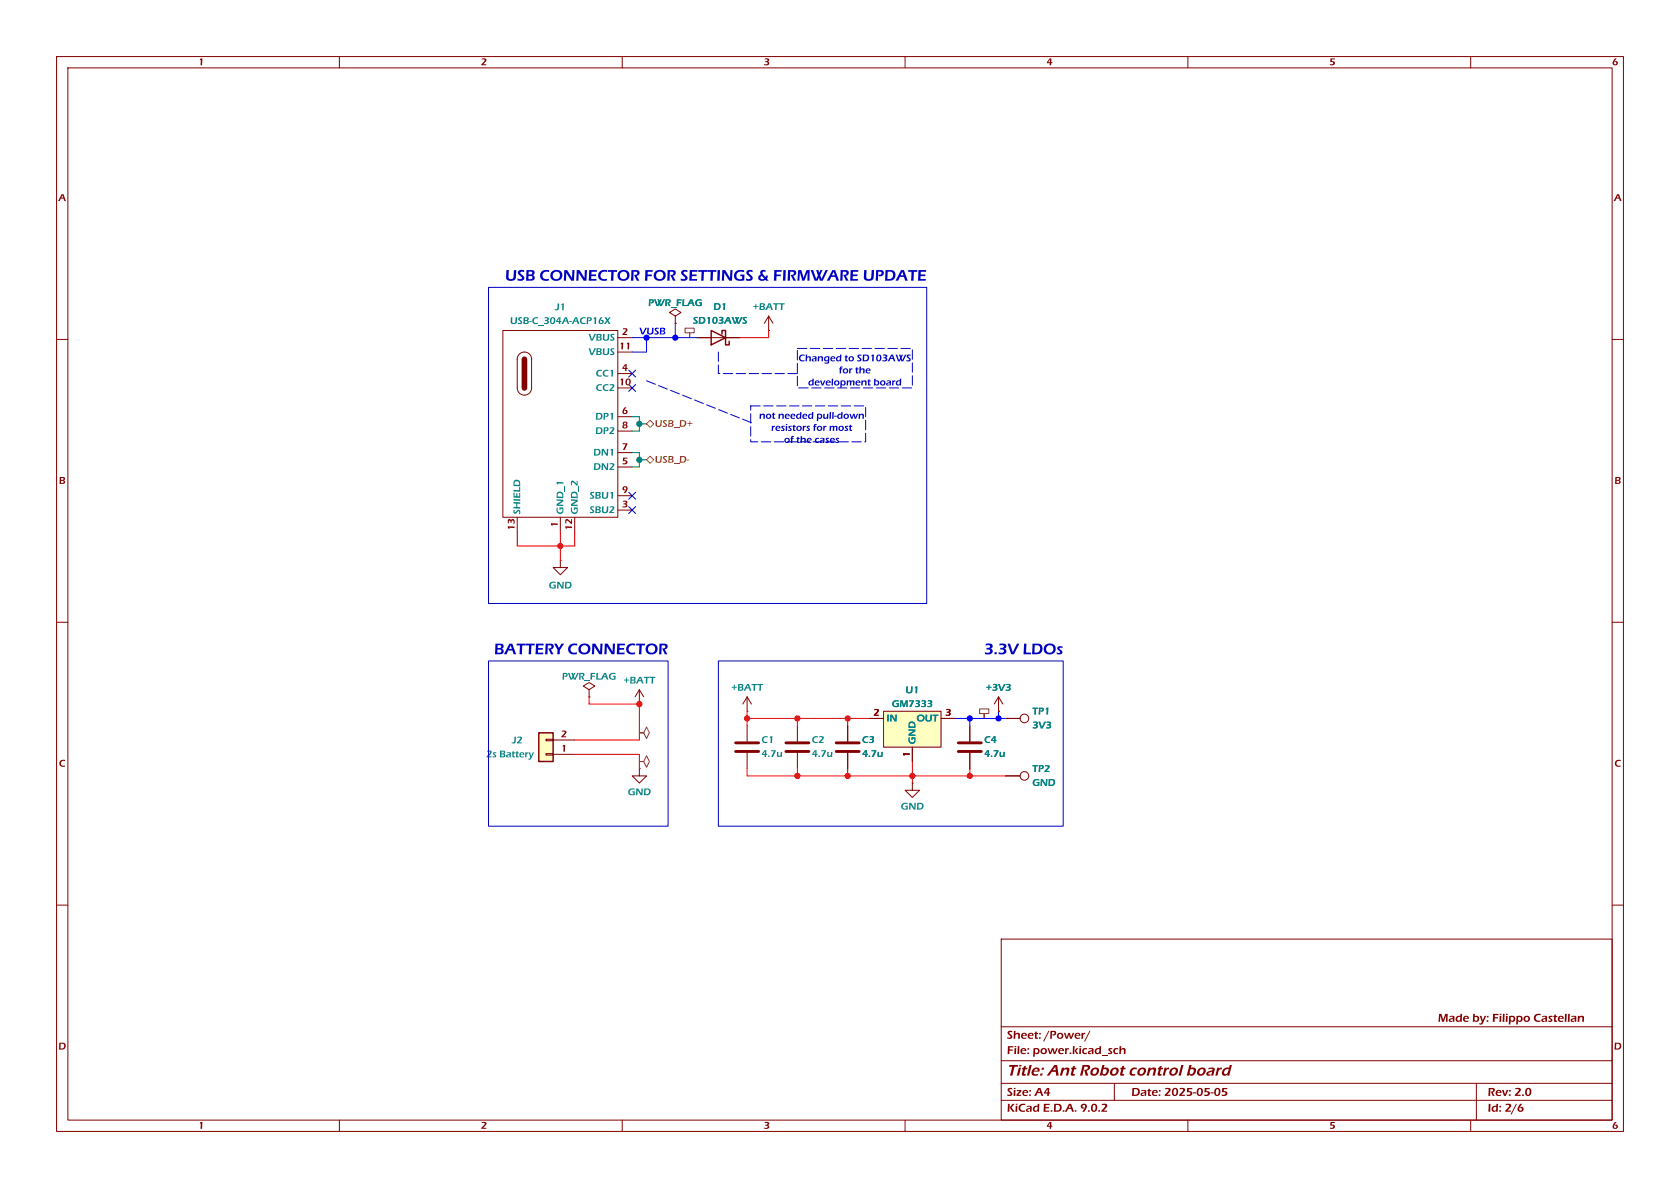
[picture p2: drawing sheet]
<svg xmlns="http://www.w3.org/2000/svg" width="297mm" height="210mm" viewBox="0 0 297 210" stroke-linecap="round" stroke-linejoin="round" font-family="sans-serif">
<g fill="none" stroke="#840000" stroke-width=".18">
<path d="M10 10h277v190h-277zM12 12h273v186h-273zM60 10v2M110 10v2M160 10v2M210 10v2M260 10v2M10 60h2M285 60h2M10 110h2M285 110h2M10 160h2"/>
<path d="M177 166h108v32h-108zM285 160h2M60 198v2M110 198v2M160 198v2M177 194.5h108M177 191.5h108M177 187.5h108M210 198v2M260 198v2"/>
</g>
<path d="M197.9 184.9h.3v.6l.5-.2a.33 .33 0 0 1 .3 .4v.6h-.3v-.7l-.2-.1a.37 .37 0 0 0-.3 .5v.3h-.3z" fill="#840000"/>
<path d="M177 181.5h108" fill="none" stroke="#840000" stroke-width=".18"/>
<path d="M192.6 182.2h.2l-1 1.9h-.2z" fill="#840000"/>
<g fill="none" stroke="#840000" stroke-width=".18">
<path d="M99.1 99.1v1.2h1.2l-1.2 1.3-1.3-1.3h1.3M99.1 99.1h.1M104.1 121.9l1.1-.6-1.1-.6-1 .6 1 .6v1.3M104.1 123.2h.1M113 124.5h.1M113 135.9v1.3h1.3l-1.3 1.2-1.2-1.2h1.2M113 135.9h.1M113 121.9l-.7 1.3M113 121.9l.8 1.3M113 121.9v2.6M161.3 138.4v1.3h1.3l-1.3 1.3-1.3-1.3h1.3M161.3 138.4h.1"/>
<path d="M197 191.5v3M261 191.5v6.5"/>
</g>
<path d="M95.2 129.5h2.6v5.1h-2.6z" fill="#ffffc2"/>
<path d="M95.2 129.5h2.6v5.1h-2.6z" fill="none" stroke="#840000" stroke-width=".25"/>
<g fill="none" stroke="#840000" stroke-width=".18">
<path d="M96.5 133.2h1.3v.3h-1.3zM96.5 130.7h1.3v.2h-1.3zM97.8 133.4h3.8M97.8 130.8h3.8M132.1 125.7h.1M132.1 123.2v2.5M132.1 128.3v2.8M132.1 133.1v2.8M132.1 123.2l.7 1.3M132.1 123.2l-.8 1.3M141 128.3v2.8M141 133.1v2.8"/>
<path d="M149.9 128.3v2.8M149.9 133.1v2.8"/>
</g>
<path d="M130 131.3h4.1M130 132.8h4.1M138.9 131.3h4.1M138.9 132.8h4.1M147.8 131.3h4.1M147.8 132.8h4.1" fill="none" stroke="#840000" stroke-width=".51"/>
<path d="M156.2 125.7h10.2v6.4h-10.2z" fill="#ffffc2"/>
<g fill="none" stroke="#840000" stroke-width=".18">
<path d="M88.9 58.4h20.3v33h-20.3zM109.2 59.7h2.6M119.4 55.9l1-.7-1-.6-1 .6 1 .7v1.3M119.4 57.2h.1M123.2 59.7h7.6M135.9 58.4h.1M135.9 55.9l.8 1.3M135.9 55.9l-.8 1.3M135.9 55.9v2.5M91.8 62.6a1.27 1.27 0 0 1 1.4-.3 1.27 1.27 0 0 1 .8 1.2v5.1a1.27 1.27 0 0 1-1.3 1.3 1.27 1.27 0 0 1-1.3-1.3v-5.2zM92.7 63.5h.1M109.2 62.2h2.6"/>
<path d="M109.2 66h2.6M109.2 73.7h2.6M109.2 76.2h2.6M99.1 91.4v2.6M109.2 80h2.6M109.2 82.6h2.6M109.2 87.6h2.6M109.2 90.2h2.6M153.7 127h2.5M156.2 125.7h10.2v6.4h-10.2zM161.3 132.1v2.5M166.4 127h2.5"/>
<path d="M171.4 128.3v2.8M171.4 133.1v2.8M176.5 125.7h.1M176.5 123.2l-.7 1.3M176.5 123.2l.8 1.3M176.5 123.2v2.5M177.8 127h2.5M177.8 137.2h2.5"/>
<circle cx="181.1" cy="127" r=".76"/>
<circle cx="181.1" cy="137.2" r=".76"/>
</g>
<path d="M169.4 131.3h4.1M169.4 132.8h4.1" fill="none" stroke="#840000" stroke-width=".51"/>
<path d="M125.7 58.4l2.6 1.3-2.6 1.3zM127.6 59.1v-.7h.7v2.6h.6v-.7" fill="none" stroke="#840000" stroke-width=".25"/>
<path d="M92.7 63.5v5.1" fill="none" stroke="#840000" stroke-width="1"/>
<path d="M121.1 58h1.6v.8h-.8v.9v-.9h-.8zM113 129.5h.8l.5-1 .5 1-.5 1.1-.5-1.1zM113 134.6h.8l.5-1 .5 1-.5 1-.5-1zM173.2 125.3h1.6v.8h-.8v.9v-.9h-.8z" fill="none" stroke="#484848" stroke-width=".18"/>
<path d="M114.9 74.3l.7 .6-.7 .7-.6-.7zM114.3 81.3l.6-.7 .7 .7-.7 .6z" fill="none" stroke="#848400" stroke-width=".18"/>
<path d="M114.3 67.3l19 7.6M127 62.2v3.8M141 66h-14" fill="none" stroke="#0000c2" stroke-width=".18" stroke-dasharray="1.7 .6"/>
<g fill="none" stroke="#f00" stroke-width=".18">
<path d="M135.9 58.4v1.3h-5.1M91.4 94v2.5h10.2v-2.5M99.1 94v5.1M101.6 133.4h11.4v2.5M104.1 123.2v1.3h8.9v6.3h-11.4M132.1 135.9v1.3h45.7M132.1 127h21.6M132.1 125.7v2.6M141 127v1.3M141 135.9v1.3M149.9 127v1.3M149.9 135.9v1.3"/>
<path d="M161.3 134.6v3.8M171.4 135.9v1.3"/>
</g>
<path d="M111.8 59.7h11.4M114.3 59.7v2.5h-2.5M119.4 57.2v2.5M168.9 127h8.9M171.4 127v1.3M176.5 125.7v1.3" fill="none" stroke="#00f" stroke-width=".18"/>
<path d="M111.8 73.7h1.2v2.5h-1.2M113 74.9h1.3M111.8 80h1.2v2.6h-1.2M113 81.3h1.3" fill="none" stroke="#008400" stroke-width=".18"/>
<path d="M111.2 65.4l1.2 1.2M111.2 68l1.2 1.2M112.4 65.4l-1.2 1.2M112.4 68l-1.2 1.2M111.2 87l1.2 1.2M111.2 89.6l1.2 1.2M112.4 87l-1.2 1.2M112.4 89.6l-1.2 1.2" fill="none" stroke="#000084" stroke-width=".18"/>
<g fill="#0000c2">
<path d="M151.8 73.1h.3v.2l.2-.2 .4 .1v.8h-.2v-.5l-.2-.2-.2 .2-.1 .5h-.2z"/>
<path d="M153.5 67.1l.2-.1v.3h.2v.1h-.2v.4v.2h.2a.26 .26 0 0 1-.4 .1v-.7h-.1z"/>
</g>
<path d="M86.4 50.8h77.4v55.9h-77.4zM86.4 116.8h31.7v29.3h-31.7zM127 116.8h61v29.3h-61z" fill="none" stroke="#0000c2" stroke-width=".18"/>
<path d="M132.7 71.8h20.3v6.3h-20.3zM141 61.6h20.3v7h-20.3z" fill="none" stroke="#0000c2" stroke-width=".18" stroke-dasharray="1.7 .6"/>
<g fill="none" stroke="#840000" stroke-width=".18">
<path d="M119.4 57.2h.1M123.2 59.7h2.5M128.3 59.7h2.5M149.9 128.3v2.8M149.9 133.1v2.8M153.7 127h2.5M161.3 132.1v2.5M166.4 127h2.5M171.4 128.3v2.8M171.4 133.1v2.8M176.5 125.7h.1M177.8 127h2.5"/>
<path d="M177.8 137.2h2.5"/>
</g>
<g fill="#f00" stroke="#f00" stroke-width=".18">
<circle cx="113" cy="124.5" r=".46"/>
<circle cx="99.1" cy="96.5" r=".46"/>
<circle cx="132.1" cy="127" r=".46"/>
<circle cx="141" cy="127" r=".46"/>
<circle cx="141" cy="137.2" r=".46"/>
<circle cx="149.9" cy="137.2" r=".46"/>
<circle cx="149.9" cy="127" r=".46"/>
<circle cx="171.4" cy="137.2" r=".46"/>
<circle cx="161.3" cy="137.2" r=".46"/>
</g>
<g fill="#00f" stroke="#00f" stroke-width=".18">
<circle cx="119.4" cy="59.7" r=".46"/>
<circle cx="114.3" cy="59.7" r=".46"/>
<circle cx="176.5" cy="127" r=".46"/>
<circle cx="171.4" cy="127" r=".46"/>
</g>
<g fill="#008400" stroke="#008400" stroke-width=".18">
<circle cx="113" cy="74.9" r=".46"/>
<circle cx="113" cy="81.3" r=".46"/>
</g>
<g font-size="2.8" fill="#0000c2">
<text x="89.3" y="50.4">USBCONNECTOR FOR SETTINGS&amp; FIRMWARE UPDATE</text>
<text x="87.3" y="116.4">BATTERYCONNECTOR</text>
<text x="174" y="116.4">3.3V LDOs</text>
</g>
<text font-size="2.8" fill="#840000" x="178" y="190.9">Title:Ant Robotcontrol board</text>
<g font-size="2.1" fill="#840000">
<text x="178" y="184.2">Sheet: /Power/</text>
<text x="254.2" y="181.2">Made by: Filippo Castellan</text>
<text x="178" y="186.9">File: power.kicad_sch</text>
<text x="178" y="197.1">KiCad E.D.A. 9.0.2</text>
<text x="178" y="194.3">Size:A4</text>
<text x="200" y="194.3">Date: 2025-05-05</text>
<text x="263" y="194.3">Rev:2.0</text>
<text x="263" y="197.1">Id: 2/6</text>
</g>
<g font-size="1.8" fill="#840000">
<text x="35" y="12">1</text>
<text x="85" y="12">2</text>
<text x="135" y="12">3</text>
<text x="185" y="12">4</text>
<text x="235" y="12">5</text>
<text x="285" y="12">6</text>
<text x="10.3" y="36">A</text>
<text x="285.3" y="36">A</text>
<text x="109.9" y="59.4">2</text>
<text x="109.4" y="62">11</text>
<text x="109.9" y="65.8">4</text>
<text x="109.4" y="68.3">10</text>
<text x="109.9" y="73.4">6</text>
<text x="109.9" y="75.9">8</text>
<text x="109.9" y="79.8">7</text>
<text x="109.9" y="82.3">5</text>
<text x="10.4" y="86">B</text>
<text x="109.9" y="87.4">9</text>
<text x="109.9" y="89.9">3</text>
<text x="285.4" y="86">B</text>
<text x="91.2" y="93.8" transform="rotate(-90 91.2 93.8)">13</text>
<text x="98.8" y="93.3" transform="rotate(-90 98.8 93.3)">1</text>
<text x="101.3" y="93.8" transform="rotate(-90 101.3 93.8)">12</text>
<text x="99.2" y="130.6">2</text>
<text x="154.4" y="126.7">2</text>
<text x="167.1" y="126.7">3</text>
<text x="10.4" y="136">C</text>
<text x="99.2" y="133.1">1</text>
<text x="161" y="133.9" transform="rotate(-90 161 133.9)">1</text>
<text x="285.4" y="136">C</text>
<text x="10.3" y="186">D</text>
<text x="285.3" y="186">D</text>
<text x="35" y="200.1">1</text>
<text x="85" y="200.1">2</text>
<text x="135" y="200.1">3</text>
<text x="185" y="200.1">4</text>
<text x="235" y="200.1">5</text>
<text x="285" y="200.1">6</text>
</g>
<g font-size="1.8" fill="#008484">
<text x="90.2" y="57.8">USB-C_304A-ACP16X</text>
<text x="98.1" y="55.3">J1</text>
<text x="114.6" y="54.6">PWR_FLAG</text>
<text x="122.5" y="57.7">SD103AWS</text>
<text x="126.1" y="55.3">D1</text>
<text x="133.1" y="55.3">+BATT</text>
<text x="104" y="60.7">VBUS</text>
<text x="104" y="63.3">VBUS</text>
<text x="105.3" y="67.1">CC1</text>
<text x="105.3" y="69.6">CC2</text>
<text x="105.2" y="74.7">DP1</text>
<text x="105.2" y="77.2">DP2</text>
<text x="104.9" y="81">DN1</text>
<text x="104.9" y="83.6">DN2</text>
<text x="104.2" y="88.7">SBU1</text>
<text x="92.5" y="90.9" transform="rotate(-90 92.5 90.9)">SHIELD</text>
<text x="100.1" y="90.9" transform="rotate(-90 100.1 90.9)">GND_1</text>
<text x="102.6" y="90.9" transform="rotate(-90 102.6 90.9)">GND_2</text>
<text x="104.2" y="91.2">SBU2</text>
<text x="97" y="104.5">GND</text>
<text x="99.3" y="120.6">PWR_FLAG</text>
<text x="110.2" y="121.3">+BATT</text>
<text x="129.3" y="122.6">+BATT</text>
<text x="157.7" y="125.5">GM7333</text>
<text x="160.1" y="123">U1</text>
<text x="174.3" y="122.6">+3V3</text>
<text x="90.5" y="131.9">J2</text>
<text x="134.6" y="131.8">C1</text>
<text x="143.5" y="131.8">C2</text>
<text x="152.4" y="131.8">C3</text>
<text x="156.7" y="128">IN</text>
<text x="162" y="128">OUT</text>
<text x="162.3" y="131.6" transform="rotate(-90 162.3 131.6)">GND</text>
<text x="174" y="131.8">C4</text>
<text x="182.5" y="126.8">TP1</text>
<text x="182.5" y="129.3">3V3</text>
<text x="86" y="134.4">2s Battery</text>
<text x="134.6" y="134.3">4.7u</text>
<text x="143.5" y="134.3">4.7u</text>
<text x="152.4" y="134.3">4.7u</text>
<text x="174" y="134.3">4.7u</text>
<text x="182.5" y="137">TP2</text>
<text x="111" y="141.1">GND</text>
<text x="159.2" y="143.6">GND</text>
<text x="182.5" y="139.4">GND</text>
</g>
<text font-size="1.8" fill="#00f" x="113" y="59.3">VUSB</text>
<g font-size="1.8" fill="#0000c2">
<text x="141.2" y="64.4">Changed to SD103AWS</text>
<text x="142.8" y="68.6">development</text>
<text x="148.3" y="66.5">for the</text>
<text x="154.4" y="68.6">board</text>
<text x="134.2" y="74.5">not needed pull-down</text>
<text x="136.3" y="76.7">resistors for most</text>
<text x="138.6" y="78.8">of the cases</text>
</g>
<g font-size="1.8" fill="#848400">
<text x="115.8" y="76">USB_D+</text>
<text x="115.8" y="82.3">USB_D-</text>
</g>
</svg>
